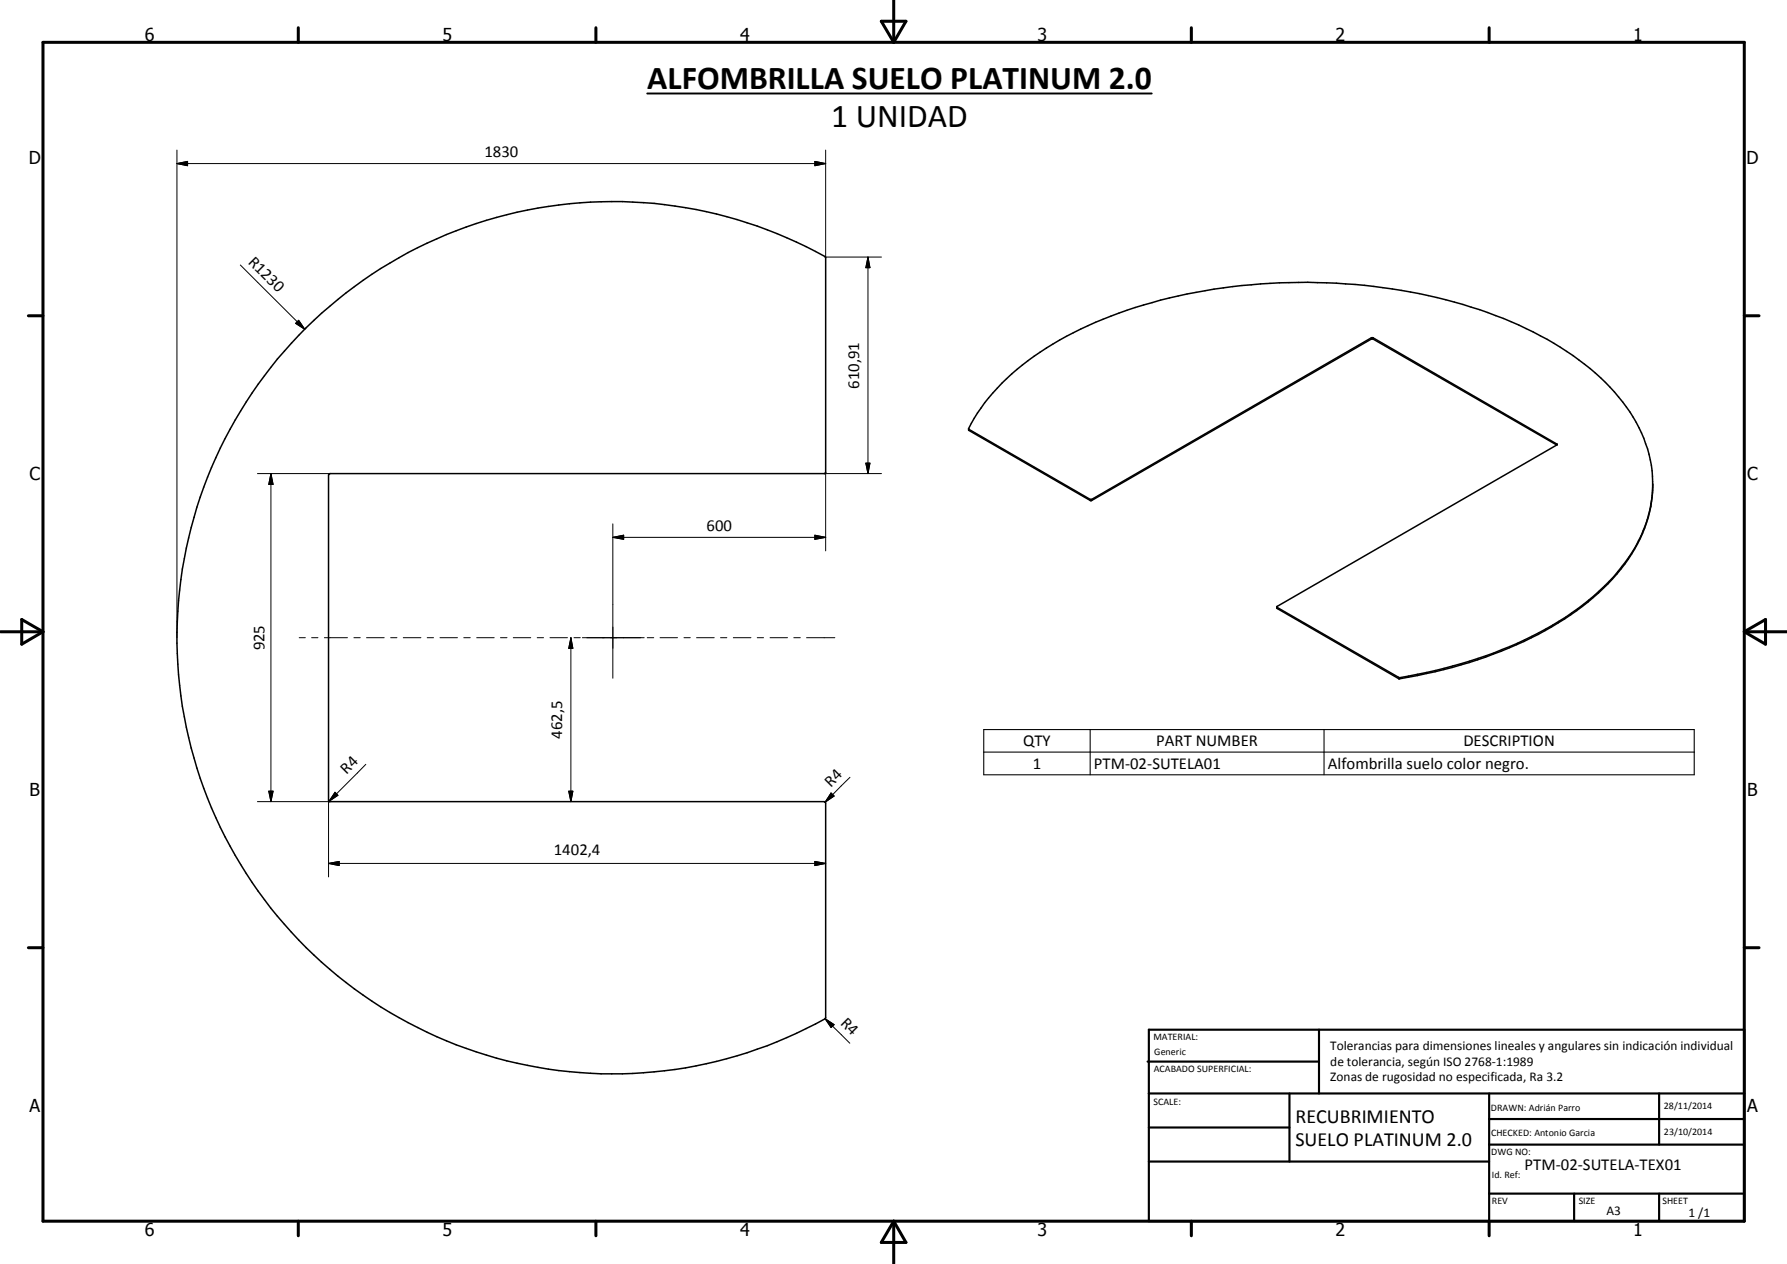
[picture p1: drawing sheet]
<svg xmlns="http://www.w3.org/2000/svg" width="420mm" height="297mm" viewBox="0 0 420 297" stroke-linecap="round" stroke-linejoin="round" font-family="sans-serif">
<path d="M72 77a102.4 102.4 0 0 1 122.1-16.5v50.5l-.2 .3h-116.3l-.4 .3 .1 76.6 .2 .2h116.4l.2 .3v50.6a102.5 102.5 0 0 1-131.9-27.8 102.5 102.5 0 0 1 9.8-134.5zM227.7 100.8l28.9 16.6 66-38.1 43.4 25.1v.2M366 104.6l-43.3-25-66.1 38-28.8-16.5-.1-.4a50.1 50.1 0 0 1 19.9-19.8 102.1 102.1 0 0 1 31.5-11.8 139.4 139.4 0 0 1 56.7 .4 100.8 100.8 0 0 1 31.1 12.1 49 49 0 0 1 18.4 18.9 28.7 28.7 0 0 1 3.3 14M366 104.6l-65.7 37.9v.5l28.5 16.5a99.1 99.1 0 0 0 40.5-15 44.5 44.5 0 0 0 17.4-20.4 27 27 0 0 0 1.9-8.9M388.6 114a32.5 32.5 0 0 1-8.2 20.3 67.5 67.5 0 0 1-27.3 18.4 112.9 112.9 0 0 1-24.2 6.5l-28.6-16.5" fill="none" stroke="#000" stroke-width=".35"/>
<g fill="none" stroke="#000" stroke-width=".25">
<path d="M322.4 79.4v.3M322.8 79.4v.3M227.8 100.9v.2M256.3 117.3v.3M256.7 117.3v.3M366 104.4v.2M300.3 142.7v.3M328.8 159.2v.3M329.1 159.3v.2M231.3 171.4h167v10.7h-167zM231.3 176.7h167M256.3 171.4v10.7"/>
<path d="M311.3 171.4v10.7"/>
</g>
<g fill="none" stroke="#000" stroke-width=".71">
<path d="M10.1 9.9h400v277.1h-400zM70.1 6.5v3.4M140.1 6.5v3.4M207.2 5h5.8l-2.9 4.9zM210.1 0v9.9M280.1 6.5v3.4M350.1 6.5v3.4M6.7 74.2h3.4M410.1 74.2h3.5M.1 148.5h10M5.1 145.6l5 2.9-5 2.9zM410.1 148.5h10"/>
<path d="M410.1 148.5l5-2.9v5.8zM6.7 222.7h3.4M410.1 222.7h3.5M70.1 287v3.4M140.1 287v3.4M210.1 287v10M210.1 287l2.9 5h-5.8zM280.1 287v3.4M350.1 287v3.4"/>
</g>
<g fill="none" stroke="#000" stroke-width=".51">
<path d="M269.8 249.5h40.3M270.1 242h140v45h-140zM270.1 257h140M303.2 257v16M310.1 242v15M350.1 257v30M390.1 257v12M270.1 265h33.1M270.1 273h80M350.1 269h60M350.1 263h60M350.1 280.5h60"/>
<path d="M370.1 280.5v6.5M390.1 280.5v6.5"/>
</g>
<g fill="none" stroke="#000" stroke-width=".24">
<path d="M41.6 38.4l2.5-.5v1zM41.6 38.4h152.5M41.6 35.3v114.6M191.6 37.9l2.5 .5-2.5 .5zM194.1 35.3v25.3M56.5 62.3l15.2 15.1M69.5 76l.7-.7 1.5 2.1zM70.2 75.3l1.5 2.1-2.2-1.4zM194.1 60.4h13.2M204.1 60.4l.4 2.5h-.9zM204.1 60.4v50.9M60.5 111.3h17.1"/>
<path d="M63.7 111.3l.5 2.5h-1zM63.7 111.3v77.1M193.8 111.3h13.5M194.1 111v18.5M203.6 108.8h.9l-.4 2.5zM144.1 126.3l2.5-.5v.9zM144.1 123.1v36.3M144.1 126.3h50M191.6 125.8l2.5 .5-2.5 .4zM70.3 149.9h1.5M73.3 149.9h1.4M76.3 149.9h5.4"/>
<path d="M83.2 149.9h1.5M86.2 149.9h4.1M91.9 149.9h1.4M94.8 149.9h4.2M100.4 149.9h1.5M103.5 149.9h4.1M109 149.9h1.6M112.1 149.9h4.1M117.7 149.9h1.5M120.7 149.9h4.1M126.3 149.9h1.5M129.3 149.9h4.1"/>
<path d="M134.2 149.9l.5 2.5h-1zM134.2 149.9v38.5M134.9 149.9h1.5M136.9 149.9h14.6M152.2 149.9h1.5M155.2 149.9h4.1M160.8 149.9h1.5M163.8 149.9h4.1M169.4 149.9h1.5M172.4 149.9h4.2M178 149.9h1.5M181 149.9h4.2"/>
<path d="M186.6 149.9h1.6M189.6 149.9h6.7M86 179.6l-8.6 8.7M60.5 188.4h17.1M63.2 185.9h1l-.5 2.5zM77.2 188.1v18M77.6 188.1h.1M78.8 186.2l.6 .7-2 1.4zM133.7 185.9h1l-.5 2.5zM195.4 186.4l.7 .7-2.1 1.4zM199.8 182.7l-5.8 5.8M77.2 202.9l2.5-.5v1z"/>
<path d="M77.2 202.9h116.9M191.6 202.4l2.5 .5-2.5 .5zM194 239.4l2.1 1.4-.7 .7zM194 239.4l5.8 5.8"/>
</g>
<g fill="#000">
<path d="M41.6 38.4l2.5-.5v1zM191.6 37.9l2.5 .5-2.5 .5zM70.2 75.3l1.5 2.1-2.2-1.4zM204.1 60.4l.4 2.5h-.9zM63.7 111.3l.5 2.5h-1zM203.6 108.8h.9l-.4 2.5zM144.1 126.3l2.5-.5v.9zM191.6 125.8l2.5 .5-2.5 .4zM134.2 149.9l.5 2.5h-1zM63.2 185.9h1l-.5 2.5zM78.8 186.2l.6 .7-2 1.4zM133.7 185.9h1l-.5 2.5z"/>
<path d="M195.4 186.4l.7 .7-2.1 1.4zM77.2 202.9l2.5-.5v1zM191.6 202.4l2.5 .5-2.5 .5zM194 239.4l2.1 1.4-.7 .7z"/>
</g>
<path d="M152.2 22h118.6" fill="none" stroke="#000" stroke-width=".46"/>
<g font-size="7.9">
<text x="152.2" y="20.9">ALFOMBRILLA SUELO PLATINUM 2.0</text>
<text x="195.4" y="29.9">1 UNIDAD</text>
</g>
<g font-size="4.7">
<text x="304.6" y="263.8">RECUBRIMIENTO</text>
<text x="304.6" y="269.2">SUELO PLATINUM 2.0</text>
</g>
<g font-size="4.2">
<text x="34" y="9.6">6</text>
<text x="104" y="9.6">5</text>
<text x="174" y="9.6">4</text>
<text x="244" y="9.6">3</text>
<text x="314" y="9.6">2</text>
<text x="384" y="9.6">1</text>
<text x="6.8" y="38.7">D</text>
<text x="410.6" y="38.7">D</text>
<text x="7" y="112.9">C</text>
<text x="410.8" y="112.9">C</text>
<text x="7" y="187.1">B</text>
<text x="410.8" y="187.1">B</text>
<text x="7" y="261.4">A</text>
<text x="410.8" y="261.4">A</text>
<text x="34" y="290.4">6</text>
<text x="104" y="290.4">5</text>
<text x="174" y="290.4">4</text>
<text x="244" y="290.4">3</text>
<text x="314" y="290.4">2</text>
<text x="384" y="290.4">1</text>
</g>
<g font-size="3.9">
<text x="113.9" y="36.9">1830</text>
<text x="58.2" y="61.7" transform="rotate(45 58.2 61.7)">R1230</text>
<text x="202" y="91.4" transform="rotate(-90 202 91.4)">610,91</text>
<text x="166.1" y="124.8">600</text>
<text x="62.2" y="152.9" transform="rotate(-90 62.2 152.9)">925</text>
<text x="132.2" y="173.6" transform="rotate(-90 132.2 173.6)">462,5</text>
<text x="240.6" y="175.4">QTY</text>
<text x="271.9" y="175.3">PART NUMBER</text>
<text x="344.1" y="175.4">DESCRIPTION</text>
<text x="81.5" y="182" transform="rotate(-45 81.5 182)">R4</text>
<text x="195.3" y="185.1" transform="rotate(-45 195.3 185.1)">R4</text>
<text x="242.8" y="180.7">1</text>
<text x="257.2" y="180.7">PTM-02-SUTELA01</text>
<text x="312.2" y="180.8">Alfombrilla suelo color negro.</text>
<text x="130.2" y="200.8">1402,4</text>
<text x="197.5" y="240.6" transform="rotate(45 197.5 240.6)">R4</text>
<text x="358.5" y="275">PTM-02-SUTELA-TEX01</text>
</g>
<g font-size="3.1">
<text x="312.7" y="246.8">Tolerancias para dimensiones lineales y angulares sin indicación individual</text>
<text x="312.7" y="250.4">de tolerancia, según ISO 2768-1:1989</text>
<text x="312.7" y="254">Zonas de rugosidad no especificada, Ra 3.2</text>
<text x="377.7" y="285.6">A3</text>
<text x="397" y="285.9">1 /1</text>
</g>
<g font-size="2.4">
<text x="271.2" y="244.4">MATERIAL:</text>
<text x="271.3" y="252">ACABADO SUPERFICIAL:</text>
<text x="271.4" y="247.9">Generic</text>
<text x="271.2" y="259.7">SCALE:</text>
<text x="350.6" y="261">DRAWN: Adrián Parro</text>
<text x="391.2" y="260.6">28/11/2014</text>
<text x="350.6" y="267">CHECKED: Antonio Garcia</text>
<text x="391.2" y="266.7">23/10/2014</text>
<text x="350.6" y="271.4">DWG NO:</text>
<text x="350.8" y="276.9">Id. Ref:</text>
<text x="350.8" y="282.8">REV</text>
<text x="371.2" y="282.9">SIZE</text>
<text x="390.9" y="282.9">SHEET</text>
</g>
</svg>
